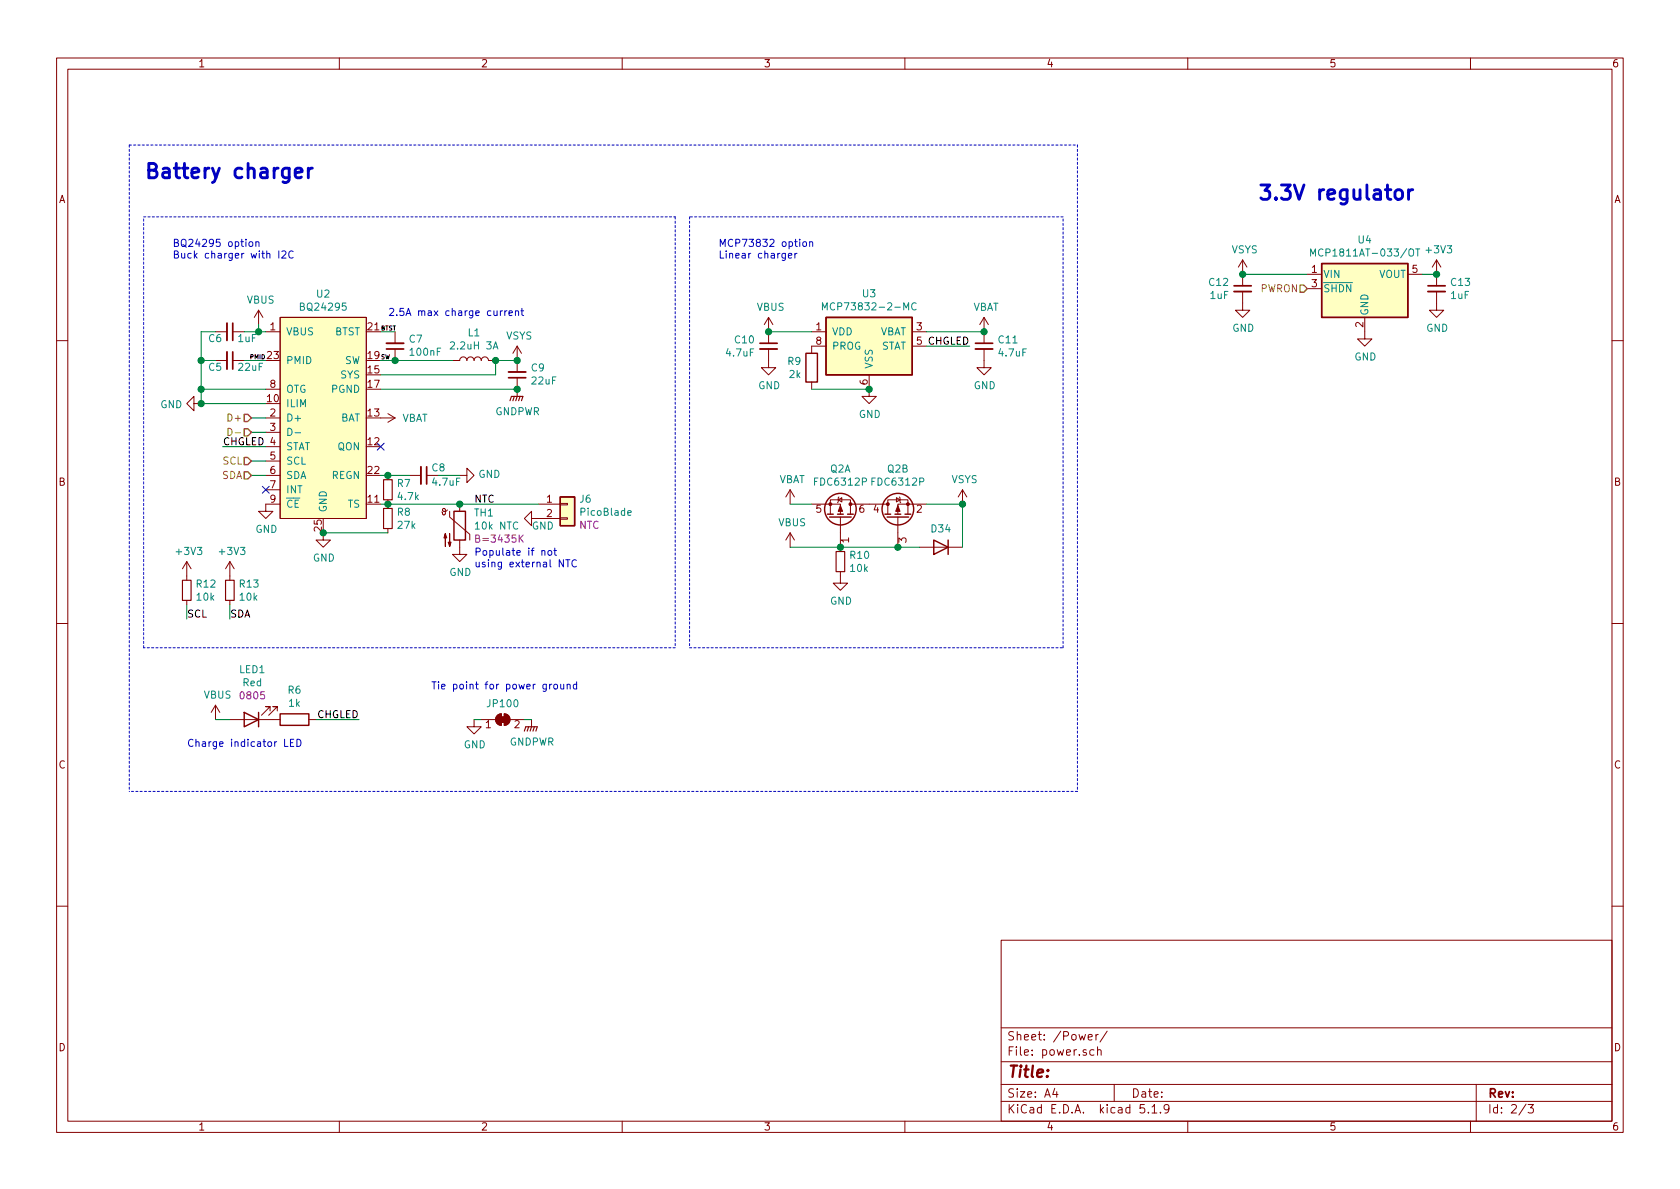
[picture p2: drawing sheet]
EESchema Schematic File Version 4
EELAYER 30 0
EELAYER END
$Descr A4 11693 8268
encoding utf-8
Sheet 2 3
Title ""
Date ""
Rev ""
Comp ""
Comment1 ""
Comment2 ""
Comment3 ""
Comment4 ""
$EndDescr
Text Label 1550 3100 0    50   ~ 0
CHGLED
$Comp
L archive:power_GND #PWR?
U 1 1
P 1850 3500
AR Path="/60761EBF" Ref="#PWR?"  Part="1" 
AR Path="/60725D85/60761EBF" Ref="#PWR022"  Part="1" 
F 0 "#PWR022" H 1850 3250 50  0001 C CNN
F 1 "GND" H 1855 3327 50  0000 C CNN
F 2 "" H 1850 3500 50  0001 C CNN
F 3 "" H 1850 3500 50  0001 C CNN
	1    1850 3500
	1    0    0    -1  
$EndComp
$Comp
L archive:power_GND #PWR?
U 1 1
P 2250 3700
AR Path="/60761EC5" Ref="#PWR?"  Part="1" 
AR Path="/60725D85/60761EC5" Ref="#PWR023"  Part="1" 
F 0 "#PWR023" H 2250 3450 50  0001 C CNN
F 1 "GND" H 2255 3527 50  0000 C CNN
F 2 "" H 2250 3700 50  0001 C CNN
F 3 "" H 2250 3700 50  0001 C CNN
	1    2250 3700
	1    0    0    -1  
$EndComp
NoConn ~ 1850 3400
$Comp
L archive:power_GND #PWR?
U 1 1
P 1400 2800
AR Path="/60761ECC" Ref="#PWR?"  Part="1" 
AR Path="/60725D85/60761ECC" Ref="#PWR019"  Part="1" 
F 0 "#PWR019" H 1400 2550 50  0001 C CNN
F 1 "GND" V 1405 2672 50  0000 R CNN
F 2 "" H 1400 2800 50  0001 C CNN
F 3 "" H 1400 2800 50  0001 C CNN
	1    1400 2800
	0    1    1    0   
$EndComp
Wire Wire Line
	1850 2500 1700 2500
Wire Wire Line
	1400 2300 1400 2500
Wire Wire Line
	1400 2300 1500 2300
Connection ~ 1400 2800
Wire Wire Line
	1400 2700 1850 2700
Connection ~ 1400 2700
Wire Wire Line
	1400 2700 1400 2800
Wire Wire Line
	1400 2500 1500 2500
Connection ~ 1400 2500
Wire Wire Line
	1400 2500 1400 2700
Wire Wire Line
	1700 2300 1800 2300
Wire Wire Line
	1800 2250 1800 2300
Connection ~ 1800 2300
Wire Wire Line
	1800 2300 1850 2300
$Comp
L archive:power_VBUS #PWR?
U 1 1
P 1800 2250
AR Path="/60761EE0" Ref="#PWR?"  Part="1" 
AR Path="/60725D85/60761EE0" Ref="#PWR021"  Part="1" 
F 0 "#PWR021" H 1800 2100 50  0001 C CNN
F 1 "VBUS" H 1815 2423 50  0000 C CNN
F 2 "" H 1800 2250 50  0001 C CNN
F 3 "" H 1800 2250 50  0001 C CNN
	1    1800 2250
	1    0    0    -1  
$EndComp
$Comp
L archive:project_BQ24295 U?
U 1 1
P 2250 2900
AR Path="/60761EE7" Ref="U?"  Part="1" 
AR Path="/60725D85/60761EE7" Ref="U2"  Part="1" 
F 0 "U2" H 2250 3765 50  0000 C CNN
F 1 "BQ24295" H 2250 3674 50  0000 C CNN
F 2 "archive:QFN-24-1EP_4x4mm_P0.5mm_EP2.65x2.65mm" H 2250 3750 50  0001 C CNN
F 3 "https://www.ti.com/lit/ds/symlink/bq24295.pdf" H 2250 3750 50  0001 C CNN
F 4 "BQ24295" H 2250 2900 50  0001 C CNN "Variant"
F 5 "BQ24295" H 2250 2900 50  0001 C CNN "Part"
	1    2250 2900
	1    0    0    -1  
$EndComp
$Comp
L archive:Device_C_Small C?
U 1 1
P 1600 2300
AR Path="/60761EF4" Ref="C?"  Part="1" 
AR Path="/60725D85/60761EF4" Ref="C5"  Part="1" 
F 0 "C5" V 1350 2250 50  0000 R CNN
F 1 "1uF" V 1550 2350 50  0000 L CNN
F 2 "archive:C_0805_2012Metric" H 1600 2300 50  0001 C CNN
F 3 "~" H 1600 2300 50  0001 C CNN
	1    1600 2300
	0    1    -1   0   
$EndComp
$Comp
L archive:project_VBAT #PWR?
U 1 1
P 2650 2900
AR Path="/60761EFA" Ref="#PWR?"  Part="1" 
AR Path="/60725D85/60761EFA" Ref="#PWR024"  Part="1" 
F 0 "#PWR024" H 2650 2750 50  0001 C CNN
F 1 "VBAT" V 2650 3050 50  0000 L CNN
F 2 "" H 2650 2900 50  0001 C CNN
F 3 "" H 2650 2900 50  0001 C CNN
	1    2650 2900
	0    1    1    0   
$EndComp
Wire Wire Line
	2750 2500 3150 2500
Wire Wire Line
	2650 2600 3450 2600
Wire Wire Line
	3450 2500 3450 2600
Wire Wire Line
	3450 2500 3600 2500
Connection ~ 3450 2500
$Comp
L archive:project_VSYS #PWR?
U 1 1
P 3600 2500
AR Path="/60761F05" Ref="#PWR?"  Part="1" 
AR Path="/60725D85/60761F05" Ref="#PWR027"  Part="1" 
F 0 "#PWR027" H 3600 2350 50  0001 C CNN
F 1 "VSYS" H 3615 2673 50  0000 C CNN
F 2 "" H 3600 2500 50  0001 C CNN
F 3 "" H 3600 2500 50  0001 C CNN
	1    3600 2500
	1    0    0    -1  
$EndComp
$Comp
L archive:Device_L L?
U 1 1
P 3300 2500
AR Path="/60761F0E" Ref="L?"  Part="1" 
AR Path="/60725D85/60761F0E" Ref="L1"  Part="1" 
F 0 "L1" V 3490 2500 50  0000 C CNN
F 1 "2.2uH 3A" V 3399 2500 50  0000 C CNN
F 2 "archive:L_Bourns-SRN4018" H 3300 2500 50  0001 C CNN
F 3 "~" H 3300 2500 50  0001 C CNN
F 4 "BCIHP0420TB-2R2M" H 3300 2500 50  0001 C CNN "Part"
F 5 "SRN4018-2R2M" V 3300 2500 50  0001 C CNN "PartAlt"
F 6 "BQ24295" H 3300 2500 50  0001 C CNN "Variant"
	1    3300 2500
	0    -1   -1   0   
$EndComp
Connection ~ 2750 2500
Wire Wire Line
	2750 2300 2650 2300
Wire Wire Line
	2750 2500 2650 2500
$Comp
L archive:Device_C_Small C?
U 1 1
P 2950 3300
AR Path="/60761F1F" Ref="C?"  Part="1" 
AR Path="/60725D85/60761F1F" Ref="C8"  Part="1" 
F 0 "C8" V 3000 3350 50  0000 L CNN
F 1 "4.7uF" V 2900 3350 50  0000 L CNN
F 2 "archive:C_0805_2012Metric" H 2950 3300 50  0001 C CNN
F 3 "~" H 2950 3300 50  0001 C CNN
F 4 "BQ24295" H 2950 3300 50  0001 C CNN "Variant"
	1    2950 3300
	0    1    -1   0   
$EndComp
Wire Wire Line
	3050 3300 3200 3300
$Comp
L archive:power_GND #PWR?
U 1 1
P 3200 3300
AR Path="/60761F26" Ref="#PWR?"  Part="1" 
AR Path="/60725D85/60761F26" Ref="#PWR025"  Part="1" 
F 0 "#PWR025" H 3200 3050 50  0001 C CNN
F 1 "GND" V 3205 3172 50  0000 R CNN
F 2 "" H 3200 3300 50  0001 C CNN
F 3 "" H 3200 3300 50  0001 C CNN
	1    3200 3300
	0    -1   -1   0   
$EndComp
Connection ~ 2700 3300
Wire Wire Line
	2700 3300 2650 3300
Wire Wire Line
	2700 3300 2850 3300
$Comp
L archive:Device_R_Small R?
U 1 1
P 2700 3400
AR Path="/60761F30" Ref="R?"  Part="1" 
AR Path="/60725D85/60761F30" Ref="R7"  Part="1" 
F 0 "R7" H 2759 3446 50  0000 L CNN
F 1 "4.7k" H 2759 3355 50  0000 L CNN
F 2 "archive:R_0805_2012Metric" H 2700 3400 50  0001 C CNN
F 3 "~" H 2700 3400 50  0001 C CNN
F 4 "BQ24295" H 2700 3400 50  0001 C CNN "Variant"
	1    2700 3400
	1    0    0    -1  
$EndComp
Wire Wire Line
	2700 3500 2650 3500
Wire Wire Line
	2700 3700 2250 3700
Connection ~ 2250 3700
$Comp
L archive:Device_R_Small R?
U 1 1
P 2700 3600
AR Path="/60761F3A" Ref="R?"  Part="1" 
AR Path="/60725D85/60761F3A" Ref="R8"  Part="1" 
F 0 "R8" H 2759 3646 50  0000 L CNN
F 1 "27k" H 2759 3555 50  0000 L CNN
F 2 "archive:R_0805_2012Metric" H 2700 3600 50  0001 C CNN
F 3 "~" H 2700 3600 50  0001 C CNN
F 4 "BQ24295" H 2700 3600 50  0001 C CNN "Variant"
	1    2700 3600
	1    0    0    -1  
$EndComp
NoConn ~ 2650 3100
Wire Wire Line
	2700 3500 3200 3500
Connection ~ 2700 3500
Text Notes 2700 2200 0    50   ~ 0
2.5A max charge current
$Comp
L archive:Device_Thermistor_NTC TH?
U 1 1
P 3200 3650
AR Path="/60761F46" Ref="TH?"  Part="1" 
AR Path="/60725D85/60761F46" Ref="TH1"  Part="1" 
F 0 "TH1" H 3297 3741 50  0000 L CNN
F 1 "10k NTC" H 3297 3650 50  0000 L CNN
F 2 "archive:R_0805_2012Metric" H 3200 3700 50  0001 C CNN
F 3 "~" H 3200 3700 50  0001 C CNN
F 4 "B=3435K" H 3297 3559 50  0000 L CNN "Comment"
F 5 "BQ24295" H 3200 3650 50  0001 C CNN "Variant"
	1    3200 3650
	1    0    0    -1  
$EndComp
$Comp
L archive:power_GND #PWR?
U 1 1
P 3200 3800
AR Path="/60761F4C" Ref="#PWR?"  Part="1" 
AR Path="/60725D85/60761F4C" Ref="#PWR026"  Part="1" 
F 0 "#PWR026" H 3200 3550 50  0001 C CNN
F 1 "GND" H 3205 3627 50  0000 C CNN
F 2 "" H 3200 3800 50  0001 C CNN
F 3 "" H 3200 3800 50  0001 C CNN
	1    3200 3800
	1    0    0    -1  
$EndComp
Text Notes 3300 3950 0    50   ~ 0
Populate if not\nusing external NTC
Wire Wire Line
	3200 3500 3750 3500
Connection ~ 3200 3500
$Comp
L archive:Connector_Generic_Conn_01x02 J?
U 1 1
P 3950 3500
AR Path="/60761F59" Ref="J?"  Part="1" 
AR Path="/60725D85/60761F59" Ref="J6"  Part="1" 
F 0 "J6" H 4030 3537 50  0000 L CNN
F 1 "PicoBlade" H 4030 3446 50  0000 L CNN
F 2 "archive:Molex_PicoBlade_53261-0271_1x02-1MP_P1.25mm_Horizontal" H 3950 3500 50  0001 C CNN
F 3 "~" H 3950 3500 50  0001 C CNN
F 4 "NTC" H 4030 3355 50  0000 L CNN "Comment"
F 5 "53261-0271" H 3950 3500 50  0001 C CNN "Part"
F 6 "BQ24295,DNP" H 3950 3500 50  0001 C CNN "Variant"
	1    3950 3500
	1    0    0    -1  
$EndComp
$Comp
L archive:power_GND #PWR?
U 1 1
P 3750 3600
AR Path="/60761F5F" Ref="#PWR?"  Part="1" 
AR Path="/60725D85/60761F5F" Ref="#PWR029"  Part="1" 
F 0 "#PWR029" H 3750 3350 50  0001 C CNN
F 1 "GND" V 3800 3550 50  0000 L CNN
F 2 "" H 3750 3600 50  0001 C CNN
F 3 "" H 3750 3600 50  0001 C CNN
	1    3750 3600
	0    1    1    0   
$EndComp
Text Label 3300 3500 0    50   ~ 0
NTC
Wire Wire Line
	1400 2800 1850 2800
$Comp
L archive:Device_C_Small C?
U 1 1
P 3600 2600
AR Path="/60761F68" Ref="C?"  Part="1" 
AR Path="/60725D85/60761F68" Ref="C9"  Part="1" 
F 0 "C9" H 3692 2554 50  0000 L CNN
F 1 "22uF" H 3692 2645 50  0000 L CNN
F 2 "archive:C_1206_3216Metric" H 3600 2600 50  0001 C CNN
F 3 "~" H 3600 2600 50  0001 C CNN
F 4 "BQ24295" H 3600 2600 50  0001 C CNN "Variant"
	1    3600 2600
	1    0    0    1   
$EndComp
Connection ~ 3600 2500
Text Notes 1200 1800 0    50   ~ 0
BQ24295 option\nBuck charger with I2C
Wire Notes Line
	1000 1500 4700 1500
Wire Notes Line
	4700 1500 4700 4500
Wire Notes Line
	4700 4500 1000 4500
Wire Notes Line
	1000 4500 1000 1500
Wire Notes Line
	4800 1500 4800 4500
Wire Notes Line
	4800 4500 7400 4500
Wire Notes Line
	7400 4500 7400 1500
Wire Notes Line
	7400 1500 4800 1500
Text Notes 5000 1800 0    50   ~ 0
MCP73832 option\nLinear charger
Connection ~ 6700 3500
Wire Wire Line
	6700 3800 6700 3500
Connection ~ 5850 3800
Wire Wire Line
	5850 3800 5500 3800
Wire Wire Line
	6250 3800 6400 3800
Connection ~ 6250 3800
$Comp
L archive:Device_Q_Dual_PMOS_G1S2G2D2S1D1 Q?
U 2 1
P 6250 3600
AR Path="/60761E99" Ref="Q?"  Part="2" 
AR Path="/60725D85/60761E99" Ref="Q2"  Part="2" 
F 0 "Q2" V 6592 3600 50  0000 C CNN
F 1 "FDC6312P" V 6501 3600 50  0000 C CNN
F 2 "archive:SuperSOT-6" H 6300 3600 50  0001 C CNN
F 3 "~" H 6300 3600 50  0001 C CNN
F 4 "FDC6312P" H 6250 3600 50  0001 C CNN "Part"
F 5 "MCP73832" H 6250 3600 50  0001 C CNN "Variant"
	2    6250 3600
	0    -1   -1   0   
$EndComp
$Comp
L archive:Device_Q_Dual_PMOS_G1S2G2D2S1D1 Q?
U 1 1
P 5850 3600
AR Path="/60761E91" Ref="Q?"  Part="1" 
AR Path="/60725D85/60761E91" Ref="Q2"  Part="1" 
F 0 "Q2" V 6192 3600 50  0000 C CNN
F 1 "FDC6312P" V 6101 3600 50  0000 C CNN
F 2 "archive:SuperSOT-6" H 5900 3600 50  0001 C CNN
F 3 "~" H 5900 3600 50  0001 C CNN
F 4 "FDC6312P" H 5850 3600 50  0001 C CNN "Part"
F 5 "MCP73832" H 5850 3600 50  0001 C CNN "Variant"
	1    5850 3600
	0    1    -1   0   
$EndComp
$Comp
L archive:power_VBUS #PWR?
U 1 1
P 5500 3800
AR Path="/60761E89" Ref="#PWR?"  Part="1" 
AR Path="/60725D85/60761E89" Ref="#PWR033"  Part="1" 
F 0 "#PWR033" H 5500 3650 50  0001 C CNN
F 1 "VBUS" H 5515 3973 50  0000 C CNN
F 2 "" H 5500 3800 50  0001 C CNN
F 3 "" H 5500 3800 50  0001 C CNN
	1    5500 3800
	1    0    0    -1  
$EndComp
$Comp
L archive:Device_D D?
U 1 1
P 6550 3800
AR Path="/60761E83" Ref="D?"  Part="1" 
AR Path="/60725D85/60761E83" Ref="D34"  Part="1" 
F 0 "D34" H 6550 3675 50  0000 C CNN
F 1 "1N4007" H 6550 3926 50  0001 C CNN
F 2 "archive:D_SOD-123" H 6550 3800 50  0001 C CNN
F 3 "~" H 6550 3800 50  0001 C CNN
F 4 "SOD-123 1N4007" H 6550 3800 50  0001 C CNN "Part"
F 5 "MCP73832" H 6550 3800 50  0001 C CNN "Variant"
	1    6550 3800
	-1   0    0    1   
$EndComp
$Comp
L archive:project_VSYS #PWR?
U 1 1
P 6700 3500
AR Path="/60761E7B" Ref="#PWR?"  Part="1" 
AR Path="/60725D85/60761E7B" Ref="#PWR036"  Part="1" 
F 0 "#PWR036" H 6700 3350 50  0001 C CNN
F 1 "VSYS" H 6715 3673 50  0000 C CNN
F 2 "" H 6700 3500 50  0001 C CNN
F 3 "" H 6700 3500 50  0001 C CNN
	1    6700 3500
	1    0    0    -1  
$EndComp
Wire Wire Line
	6450 3500 6700 3500
Wire Wire Line
	5500 3500 5650 3500
$Comp
L archive:project_VBAT #PWR?
U 1 1
P 5500 3500
AR Path="/60761E10" Ref="#PWR?"  Part="1" 
AR Path="/60725D85/60761E10" Ref="#PWR032"  Part="1" 
F 0 "#PWR032" H 5500 3350 50  0001 C CNN
F 1 "VBAT" H 5515 3673 50  0000 C CNN
F 2 "" H 5500 3500 50  0001 C CNN
F 3 "" H 5500 3500 50  0001 C CNN
	1    5500 3500
	1    0    0    -1  
$EndComp
$Comp
L archive:power_VBUS #PWR?
U 1 1
P 5350 2300
AR Path="/60761E74" Ref="#PWR?"  Part="1" 
AR Path="/60725D85/60761E74" Ref="#PWR030"  Part="1" 
F 0 "#PWR030" H 5350 2150 50  0001 C CNN
F 1 "VBUS" H 5365 2473 50  0000 C CNN
F 2 "" H 5350 2300 50  0001 C CNN
F 3 "" H 5350 2300 50  0001 C CNN
	1    5350 2300
	1    0    0    -1  
$EndComp
Connection ~ 5350 2300
$Comp
L archive:project_MCP73832-2-MC U?
U 1 1
P 6050 2400
AR Path="/60761E5F" Ref="U?"  Part="1" 
AR Path="/60725D85/60761E5F" Ref="U3"  Part="1" 
F 0 "U3" H 6050 2767 50  0000 C CNN
F 1 "MCP73832-2-MC" H 6050 2676 50  0000 C CNN
F 2 "archive:DFN-8-1EP_3x2mm_P0.5mm_EP1.7x1.4mm" H 6100 2150 50  0001 L CIN
F 3 "http://ww1.microchip.com/downloads/en/DeviceDoc/20001984g.pdf" H 5900 2350 50  0001 C CNN
F 4 "MCP73832-2ACI/MC" H 6050 2400 50  0001 C CNN "Part"
F 5 "MCP73832" H 6050 2400 50  0001 C CNN "Variant"
	1    6050 2400
	1    0    0    -1  
$EndComp
$Comp
L archive:Device_R R?
U 1 1
P 5650 2550
AR Path="/60761E57" Ref="R?"  Part="1" 
AR Path="/60725D85/60761E57" Ref="R9"  Part="1" 
F 0 "R9" H 5581 2596 50  0000 R CNN
F 1 "2k" H 5581 2505 50  0000 R CNN
F 2 "archive:R_0805_2012Metric" V 5580 2550 50  0001 C CNN
F 3 "~" H 5650 2550 50  0001 C CNN
F 4 "MCP73832" H 5650 2550 50  0001 C CNN "Variant"
	1    5650 2550
	1    0    0    -1  
$EndComp
$Comp
L archive:Device_C_Small C?
U 1 1
P 6850 2400
AR Path="/60761E50" Ref="C?"  Part="1" 
AR Path="/60725D85/60761E50" Ref="C11"  Part="1" 
F 0 "C11" H 6942 2446 50  0000 L CNN
F 1 "4.7uF" H 6942 2355 50  0000 L CNN
F 2 "archive:C_0805_2012Metric" H 6850 2400 50  0001 C CNN
F 3 "~" H 6850 2400 50  0001 C CNN
F 4 "MCP73832" H 6850 2400 50  0001 C CNN "Variant"
	1    6850 2400
	1    0    0    -1  
$EndComp
$Comp
L archive:Device_C_Small C?
U 1 1
P 5350 2400
AR Path="/60761E49" Ref="C?"  Part="1" 
AR Path="/60725D85/60761E49" Ref="C10"  Part="1" 
F 0 "C10" H 5258 2446 50  0000 R CNN
F 1 "4.7uF" H 5258 2355 50  0000 R CNN
F 2 "archive:C_0805_2012Metric" H 5350 2400 50  0001 C CNN
F 3 "~" H 5350 2400 50  0001 C CNN
F 4 "MCP73832" H 5350 2400 50  0001 C CNN "Variant"
	1    5350 2400
	1    0    0    -1  
$EndComp
Wire Wire Line
	6050 2700 5650 2700
$Comp
L archive:power_GND #PWR?
U 1 1
P 6050 2700
AR Path="/60761E2F" Ref="#PWR?"  Part="1" 
AR Path="/60725D85/60761E2F" Ref="#PWR034"  Part="1" 
F 0 "#PWR034" H 6050 2450 50  0001 C CNN
F 1 "GND" H 6055 2527 50  0000 C CNN
F 2 "" H 6050 2700 50  0001 C CNN
F 3 "" H 6050 2700 50  0001 C CNN
	1    6050 2700
	1    0    0    -1  
$EndComp
Connection ~ 6050 2700
Text Label 6750 2400 2    50   ~ 0
CHGLED
Wire Wire Line
	6450 2400 6750 2400
$Comp
L archive:power_GND #PWR?
U 1 1
P 5350 2500
AR Path="/60761E20" Ref="#PWR?"  Part="1" 
AR Path="/60725D85/60761E20" Ref="#PWR031"  Part="1" 
F 0 "#PWR031" H 5350 2250 50  0001 C CNN
F 1 "GND" H 5355 2327 50  0000 C CNN
F 2 "" H 5350 2500 50  0001 C CNN
F 3 "" H 5350 2500 50  0001 C CNN
	1    5350 2500
	1    0    0    -1  
$EndComp
Wire Wire Line
	5350 2300 5650 2300
Wire Wire Line
	6450 2300 6850 2300
$Comp
L archive:project_VBAT #PWR?
U 1 1
P 6850 2300
AR Path="/60761E18" Ref="#PWR?"  Part="1" 
AR Path="/60725D85/60761E18" Ref="#PWR037"  Part="1" 
F 0 "#PWR037" H 6850 2150 50  0001 C CNN
F 1 "VBAT" H 6865 2473 50  0000 C CNN
F 2 "" H 6850 2300 50  0001 C CNN
F 3 "" H 6850 2300 50  0001 C CNN
	1    6850 2300
	1    0    0    -1  
$EndComp
Connection ~ 6850 2300
Wire Notes Line
	900  1000 7500 1000
Text HLabel 1750 2900 0    50   Input ~ 0
D+
Text HLabel 1750 3000 0    50   Input ~ 0
D-
Text HLabel 1750 3200 0    50   Input ~ 0
SCL
$Comp
L archive:Device_LED LED1
U 1 1
P 1750 5000
F 0 "LED1" H 1743 4655 50  0000 C CNN
F 1 "Red" H 1743 4746 50  0000 C CNN
F 2 "archive:LED_0805_2012Metric" H 1750 5000 50  0001 C CNN
F 3 "~" H 1750 5000 50  0001 C CNN
F 4 "0805" H 1743 4837 50  0000 C CNN "Comment"
	1    1750 5000
	-1   0    0    1   
$EndComp
$Comp
L archive:power_VBUS #PWR020
U 1 1
P 1500 5000
F 0 "#PWR020" H 1500 4850 50  0001 C CNN
F 1 "VBUS" H 1515 5173 50  0000 C CNN
F 2 "" H 1500 5000 50  0001 C CNN
F 3 "" H 1500 5000 50  0001 C CNN
	1    1500 5000
	1    0    0    -1  
$EndComp
Wire Wire Line
	1600 5000 1500 5000
$Comp
L archive:Device_R R6
U 1 1
P 2050 5000
F 0 "R6" V 1843 5000 50  0000 C CNN
F 1 "1k" V 1934 5000 50  0000 C CNN
F 2 "archive:R_0805_2012Metric" V 1980 5000 50  0001 C CNN
F 3 "~" H 2050 5000 50  0001 C CNN
	1    2050 5000
	0    1    1    0   
$EndComp
Wire Notes Line
	7500 5500 900  5500
Wire Notes Line
	7500 1000 7500 5500
Wire Notes Line
	900  1000 900  5500
Text Notes 1300 5200 0    50   ~ 0
Charge indicator LED
Wire Wire Line
	2200 5000 2500 5000
Text Label 2500 5000 2    50   ~ 0
CHGLED
Text HLabel 1750 3300 0    50   Input ~ 0
SDA
Text Notes 1000 1250 0    100  ~ 20
Battery charger
$Comp
L archive:Device_R_Small R12
U 1 1
P 1300 4100
F 0 "R12" H 1359 4146 50  0000 L CNN
F 1 "10k" H 1359 4055 50  0000 L CNN
F 2 "archive:R_0805_2012Metric" H 1300 4100 50  0001 C CNN
F 3 "~" H 1300 4100 50  0001 C CNN
F 4 "BQ24295" H 1300 4100 50  0001 C CNN "Variant"
	1    1300 4100
	1    0    0    -1  
$EndComp
$Comp
L archive:Device_R_Small R13
U 1 1
P 1600 4100
F 0 "R13" H 1659 4146 50  0000 L CNN
F 1 "10k" H 1659 4055 50  0000 L CNN
F 2 "archive:R_0805_2012Metric" H 1600 4100 50  0001 C CNN
F 3 "~" H 1600 4100 50  0001 C CNN
F 4 "BQ24295" H 1600 4100 50  0001 C CNN "Variant"
	1    1600 4100
	1    0    0    -1  
$EndComp
Text Label 1300 4300 0    50   ~ 0
SCL
Wire Wire Line
	1300 4300 1300 4200
Wire Wire Line
	1600 4300 1600 4200
Text Label 1600 4300 0    50   ~ 0
SDA
$Comp
L archive:power_+3V3 #PWR046
U 1 1
P 1300 4000
F 0 "#PWR046" H 1300 3850 50  0001 C CNN
F 1 "+3V3" H 1315 4173 50  0000 C CNN
F 2 "" H 1300 4000 50  0001 C CNN
F 3 "" H 1300 4000 50  0001 C CNN
	1    1300 4000
	1    0    0    -1  
$EndComp
$Comp
L archive:power_+3V3 #PWR047
U 1 1
P 1600 4000
F 0 "#PWR047" H 1600 3850 50  0001 C CNN
F 1 "+3V3" H 1615 4173 50  0000 C CNN
F 2 "" H 1600 4000 50  0001 C CNN
F 3 "" H 1600 4000 50  0001 C CNN
	1    1600 4000
	1    0    0    -1  
$EndComp
Text Label 2650 2300 0    30   ~ 0
BTST
Text Label 2650 2500 0    30   ~ 0
SW
$Comp
L archive:Device_C_Small C?
U 1 1
P 2750 2400
AR Path="/60761F18" Ref="C?"  Part="1" 
AR Path="/60725D85/60761F18" Ref="C7"  Part="1" 
F 0 "C7" H 2842 2354 50  0000 L CNN
F 1 "100nF" H 2842 2445 50  0000 L CNN
F 2 "archive:C_0805_2012Metric" H 2750 2400 50  0001 C CNN
F 3 "~" H 2750 2400 50  0001 C CNN
F 4 "BQ24295" H 2750 2400 50  0001 C CNN "Variant"
	1    2750 2400
	1    0    0    1   
$EndComp
Text Label 1850 2500 2    30   ~ 0
PMID
$Comp
L archive:power_GNDPWR #PWR0104
U 1 1
P 3600 2700
F 0 "#PWR0104" H 3600 2500 50  0001 C CNN
F 1 "GNDPWR" H 3604 2546 50  0000 C CNN
F 2 "" H 3600 2650 50  0001 C CNN
F 3 "" H 3600 2650 50  0001 C CNN
	1    3600 2700
	1    0    0    -1  
$EndComp
$Comp
L archive:power_GND #PWR?
U 1 1
P 6850 2500
AR Path="/60761E26" Ref="#PWR?"  Part="1" 
AR Path="/60725D85/60761E26" Ref="#PWR038"  Part="1" 
F 0 "#PWR038" H 6850 2250 50  0001 C CNN
F 1 "GND" H 6855 2327 50  0000 C CNN
F 2 "" H 6850 2500 50  0001 C CNN
F 3 "" H 6850 2500 50  0001 C CNN
	1    6850 2500
	1    0    0    -1  
$EndComp
$Comp
L archive:Jumper_SolderJumper_2_Bridged JP100
U 1 1
P 3500 5000
F 0 "JP100" H 3500 5113 50  0000 C CNN
F 1 "Jumper_2_Bridged" H 3500 5104 50  0001 C CNN
F 2 "archive:GND_Tie" H 3500 5000 50  0001 C CNN
F 3 "~" H 3500 5000 50  0001 C CNN
F 4 "DNP" H 3500 5000 50  0001 C CNN "Variant"
	1    3500 5000
	1    0    0    -1  
$EndComp
$Comp
L archive:power_GND #PWR?
U 1 1
P 3300 5000
AR Path="/60B5AC8A" Ref="#PWR?"  Part="1" 
AR Path="/60725D85/60B5AC8A" Ref="#PWR0105"  Part="1" 
F 0 "#PWR0105" H 3300 4750 50  0001 C CNN
F 1 "GND" H 3305 4827 50  0000 C CNN
F 2 "" H 3300 5000 50  0001 C CNN
F 3 "" H 3300 5000 50  0001 C CNN
	1    3300 5000
	1    0    0    -1  
$EndComp
Wire Wire Line
	3300 5000 3350 5000
$Comp
L archive:power_GNDPWR #PWR0106
U 1 1
P 3700 5000
F 0 "#PWR0106" H 3700 4800 50  0001 C CNN
F 1 "GNDPWR" H 3704 4846 50  0000 C CNN
F 2 "" H 3700 4950 50  0001 C CNN
F 3 "" H 3700 4950 50  0001 C CNN
	1    3700 5000
	1    0    0    -1  
$EndComp
Wire Wire Line
	3700 5000 3650 5000
Text Notes 3000 4800 0    50   ~ 0
Tie point for power ground
Wire Wire Line
	2650 2700 3600 2700
Connection ~ 3600 2700
Text Notes 8750 1400 0    100  ~ 20
3.3V regulator
Wire Wire Line
	1750 2900 1850 2900
Wire Wire Line
	1750 3000 1850 3000
Wire Wire Line
	1550 3100 1850 3100
Wire Wire Line
	1750 3200 1850 3200
Wire Wire Line
	1750 3300 1850 3300
$Comp
L archive:power_GND #PWR?
U 1 1
P 5850 4000
AR Path="/60761EA8" Ref="#PWR?"  Part="1" 
AR Path="/60725D85/60761EA8" Ref="#PWR035"  Part="1" 
F 0 "#PWR035" H 5850 3750 50  0001 C CNN
F 1 "GND" H 5855 3827 50  0000 C CNN
F 2 "" H 5850 4000 50  0001 C CNN
F 3 "" H 5850 4000 50  0001 C CNN
	1    5850 4000
	1    0    0    -1  
$EndComp
$Comp
L archive:Device_R_Small R?
U 1 1
P 5850 3900
AR Path="/60761EA2" Ref="R?"  Part="1" 
AR Path="/60725D85/60761EA2" Ref="R10"  Part="1" 
F 0 "R10" H 5909 3946 50  0000 L CNN
F 1 "10k" H 5909 3855 50  0000 L CNN
F 2 "archive:R_0805_2012Metric" H 5850 3900 50  0001 C CNN
F 3 "~" H 5850 3900 50  0001 C CNN
F 4 "MCP73832" H 5850 3900 50  0001 C CNN "Variant"
	1    5850 3900
	1    0    0    -1  
$EndComp
Wire Wire Line
	5850 3800 6250 3800
$Comp
L archive:Device_C_Small C?
U 1 1
P 8650 2000
AR Path="/60761E42" Ref="C?"  Part="1" 
AR Path="/60725D85/60761E42" Ref="C12"  Part="1" 
F 0 "C12" H 8559 2046 50  0000 R CNN
F 1 "1uF" H 8559 1955 50  0000 R CNN
F 2 "archive:C_0805_2012Metric" H 8650 2000 50  0001 C CNN
F 3 "~" H 8650 2000 50  0001 C CNN
	1    8650 2000
	1    0    0    -1  
$EndComp
Connection ~ 8650 1900
$Comp
L archive:project_VSYS #PWR?
U 1 1
P 8650 1900
AR Path="/60761E09" Ref="#PWR?"  Part="1" 
AR Path="/60725D85/60761E09" Ref="#PWR039"  Part="1" 
F 0 "#PWR039" H 8650 1750 50  0001 C CNN
F 1 "VSYS" H 8665 2073 50  0000 C CNN
F 2 "" H 8650 1900 50  0001 C CNN
F 3 "" H 8650 1900 50  0001 C CNN
	1    8650 1900
	1    0    0    -1  
$EndComp
$Comp
L archive:power_GND #PWR?
U 1 1
P 8650 2100
AR Path="/60761DF3" Ref="#PWR?"  Part="1" 
AR Path="/60725D85/60761DF3" Ref="#PWR040"  Part="1" 
F 0 "#PWR040" H 8650 1850 50  0001 C CNN
F 1 "GND" H 8655 1927 50  0000 C CNN
F 2 "" H 8650 2100 50  0001 C CNN
F 3 "" H 8650 2100 50  0001 C CNN
	1    8650 2100
	1    0    0    -1  
$EndComp
Wire Wire Line
	8650 1900 9100 1900
Text HLabel 9100 2000 0    50   Input ~ 0
PWRON
$Comp
L archive:power_+3V3 #PWR?
U 1 1
P 10000 1900
AR Path="/60761DDC" Ref="#PWR?"  Part="1" 
AR Path="/60725D85/60761DDC" Ref="#PWR044"  Part="1" 
F 0 "#PWR044" H 10000 1750 50  0001 C CNN
F 1 "+3V3" H 10015 2073 50  0000 C CNN
F 2 "" H 10000 1900 50  0001 C CNN
F 3 "" H 10000 1900 50  0001 C CNN
	1    10000 1900
	1    0    0    -1  
$EndComp
Wire Wire Line
	9900 1900 10000 1900
$Comp
L archive:power_GND #PWR?
U 1 1
P 9500 2300
AR Path="/60761DE3" Ref="#PWR?"  Part="1" 
AR Path="/60725D85/60761DE3" Ref="#PWR041"  Part="1" 
F 0 "#PWR041" H 9500 2050 50  0001 C CNN
F 1 "GND" H 9505 2127 50  0000 C CNN
F 2 "" H 9500 2300 50  0001 C CNN
F 3 "" H 9500 2300 50  0001 C CNN
	1    9500 2300
	1    0    0    -1  
$EndComp
$Comp
L archive:power_GND #PWR?
U 1 1
P 10000 2100
AR Path="/60761DFA" Ref="#PWR?"  Part="1" 
AR Path="/60725D85/60761DFA" Ref="#PWR045"  Part="1" 
F 0 "#PWR045" H 10000 1850 50  0001 C CNN
F 1 "GND" H 10005 1927 50  0000 C CNN
F 2 "" H 10000 2100 50  0001 C CNN
F 3 "" H 10000 2100 50  0001 C CNN
	1    10000 2100
	1    0    0    -1  
$EndComp
Connection ~ 10000 1900
$Comp
L archive:Device_C_Small C?
U 1 1
P 10000 2000
AR Path="/60761E3C" Ref="C?"  Part="1" 
AR Path="/60725D85/60761E3C" Ref="C13"  Part="1" 
F 0 "C13" H 10092 2046 50  0000 L CNN
F 1 "1uF" H 10092 1955 50  0000 L CNN
F 2 "archive:C_0805_2012Metric" H 10000 2000 50  0001 C CNN
F 3 "~" H 10000 2000 50  0001 C CNN
	1    10000 2000
	1    0    0    -1  
$EndComp
$Comp
L archive:project_MCP1811 U?
U 1 1
P 9500 2000
AR Path="/60761E6D" Ref="U?"  Part="1" 
AR Path="/60725D85/60761E6D" Ref="U4"  Part="1" 
F 0 "U4" H 9500 2342 50  0000 C CNN
F 1 "MCP1811AT-033/OT" H 9500 2251 50  0000 C CNN
F 2 "archive:SOT-23-5" H 9500 2200 50  0001 C CNN
F 3 "http://ww1.microchip.com/downloads/en/DeviceDoc/MCP1811A-11B-12A-12B-Data-Sheet-20006088B.pdf" H 9500 2000 50  0001 C CNN
F 4 "MCP1811AT-033/OT" H 9500 2000 50  0001 C CNN "Part"
F 5 "TLV70033DDC" H 9500 2000 50  0001 C CNN "PartAlt"
	1    9500 2000
	1    0    0    -1  
$EndComp
$Comp
L archive:Device_C_Small C?
U 1 1
P 1600 2500
AR Path="/60761EEE" Ref="C?"  Part="1" 
AR Path="/60725D85/60761EEE" Ref="C6"  Part="1" 
F 0 "C6" V 1750 2450 50  0000 R CNN
F 1 "22uF" V 1550 2550 50  0000 L CNN
F 2 "archive:C_1206_3216Metric" H 1600 2500 50  0001 C CNN
F 3 "~" H 1600 2500 50  0001 C CNN
F 4 "BQ24295" H 1600 2500 50  0001 C CNN "Variant"
	1    1600 2500
	0    1    -1   0   
$EndComp
$EndSCHEMATC
